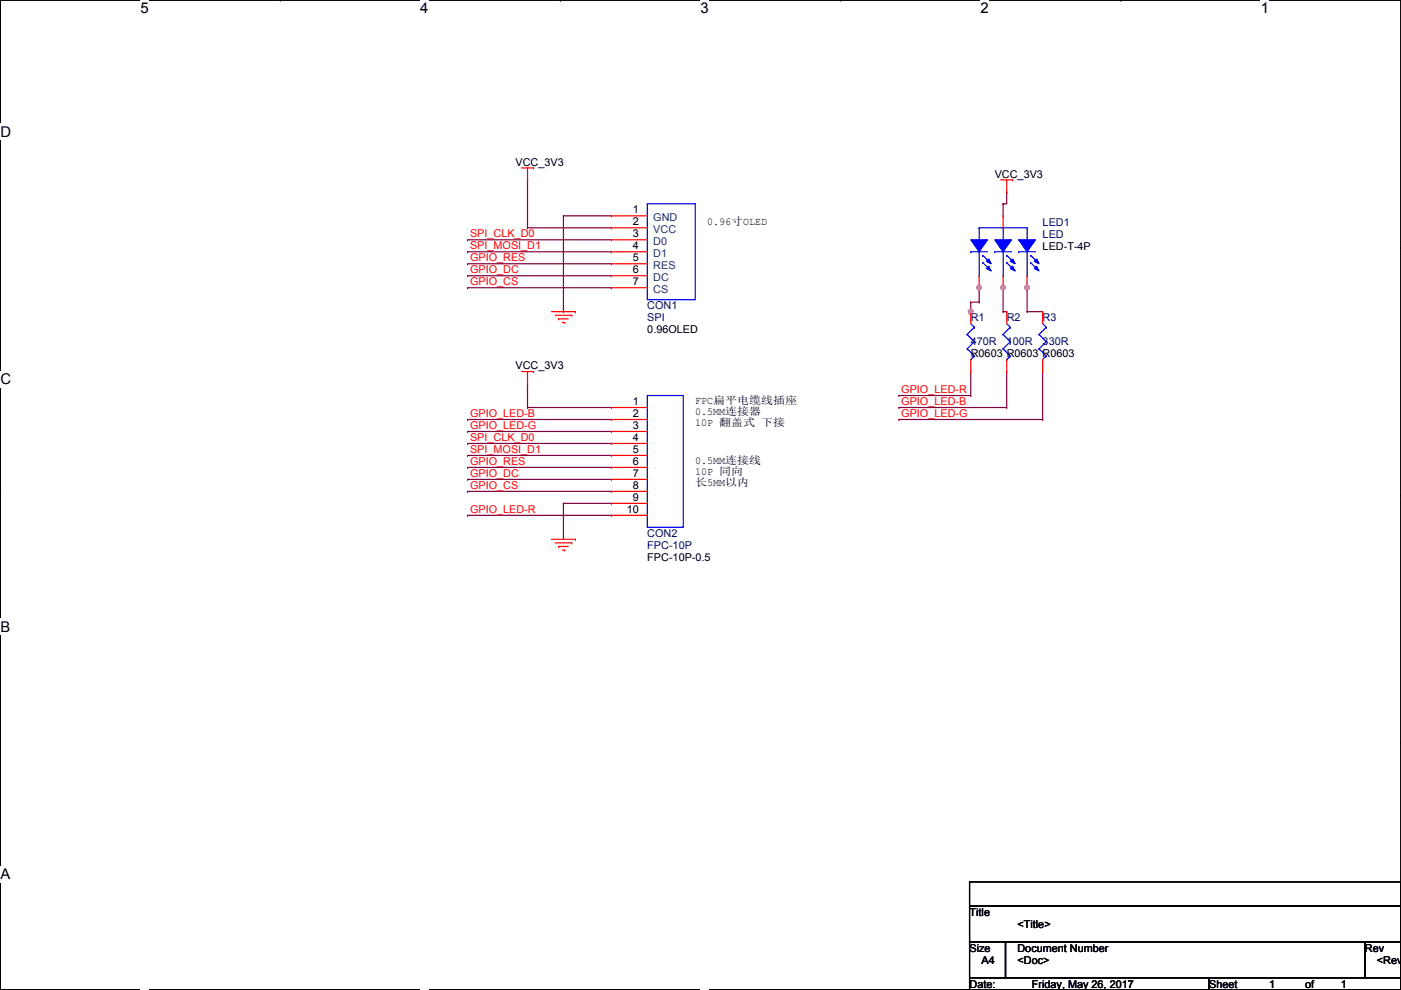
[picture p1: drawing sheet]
<svg xmlns="http://www.w3.org/2000/svg" width="297mm" height="210mm" viewBox="0 0 297 210" stroke-linecap="round" stroke-linejoin="round" font-family="sans-serif">
<path d="M.1 0h296.9v209.8h-296.9z" fill="none" stroke="#000" stroke-width=".25"/>
<g fill="#fff">
<path d="M29.8 0h1.7v3.5h-1.7z"/>
<path d="M29.8 209.8l1.7 .1z"/>
</g>
<path d="M59.4 0h.1M59.4 209.8h.1" fill="none" stroke="#000" stroke-width=".25"/>
<g fill="#fff">
<path d="M89.1 0h1.7v3.5h-1.7z"/>
<path d="M89.1 209.8l1.7 .1z"/>
</g>
<path d="M118.8 0h.1M118.8 209.8h.1" fill="none" stroke="#000" stroke-width=".25"/>
<g fill="#fff">
<path d="M148.5 0h1.7v3.5h-1.7z"/>
<path d="M148.5 209.8l1.7 .1z"/>
</g>
<path d="M178.2 0h.1M178.2 209.8h.1" fill="none" stroke="#000" stroke-width=".25"/>
<g fill="#fff">
<path d="M207.9 0h1.7v3.5h-1.7z"/>
<path d="M207.9 209.8l1.7 .1z"/>
</g>
<path d="M237.6 0h.1M237.6 209.8h.1" fill="none" stroke="#000" stroke-width=".25"/>
<g fill="#fff">
<path d="M267.3 0h1.7v3.5h-1.7z"/>
<path d="M267.3 209.8l1.7 .1z"/>
<path d="M.1 26.2h2.2v3.5h-2.2z"/>
<path d="M297 26.2l.1 3.5z"/>
<path d="M.1 78.7h2.2v3.5h-2.2z"/>
<path d="M297 78.7l.1 3.5z"/>
</g>
<path d="M.1 52.5h.1M297 52.5h.1" fill="none" stroke="#000" stroke-width=".25"/>
<g fill="#fff">
<path d="M.1 131.1h2.1v3.5h-2.1z"/>
<path d="M297 131.1l.1 3.5z"/>
</g>
<path d="M.1 104.9h.1M297 104.9h.1" fill="none" stroke="#000" stroke-width=".25"/>
<path d="M.1 104.9h.1M297 104.9h.1" fill="none" stroke="#000" stroke-width=".21"/>
<g fill="#fff">
<path d="M.1 183.6h2.1v3.5h-2.1z"/>
<path d="M297 183.6l.1 3.5z"/>
</g>
<path d="M.1 157.4h.1M297 157.4h.1" fill="none" stroke="#000" stroke-width=".25"/>
<path d="M212.7 43.2h.1M212.7 43.2v2.6M213.4 40.7h.1M213.4 40.7v2.5h-.7M207.6 61h.1M207.6 60.7v.3" fill="none" stroke="#800040" stroke-width=".25"/>
<circle cx="207.6" cy="61" r=".49" fill="#f0f"/>
<circle cx="207.6" cy="61" r=".49" fill="none" stroke="#f0f" stroke-width=".25"/>
<path d="M205.8 64.1h.1M205.8 66.1h.1M205.8 64.1h1.8M205.8 64.1v2M207.6 64.1h.1M207.6 61v3.1" fill="none" stroke="#800040" stroke-width=".25"/>
<circle cx="205.8" cy="66.1" r=".49" fill="#f0f"/>
<circle cx="205.8" cy="66.1" r=".49" fill="none" stroke="#f0f" stroke-width=".25"/>
<path d="M205.6 66.3h.1M205.6 66.3h.2M205.8 66.3h.1M205.8 66.1v.2M212.7 61h.1M212.7 60.7v.3" fill="none" stroke="#800040" stroke-width=".25"/>
<circle cx="212.7" cy="61" r=".49" fill="#f0f"/>
<circle cx="212.7" cy="61" r=".49" fill="none" stroke="#f0f" stroke-width=".25"/>
<path d="M212.7 66.1h.1M212.7 66.1h.7M212.7 61v5.1M213.4 66.1h.1M217.8 61h.1M217.8 60.7v.3" fill="none" stroke="#800040" stroke-width=".25"/>
<circle cx="217.7" cy="61" r=".49" fill="#f0f"/>
<circle cx="217.7" cy="61" r=".49" fill="none" stroke="#f0f" stroke-width=".25"/>
<g fill="none" stroke="#800040" stroke-width=".25">
<path d="M111.8 38.1h.1M111.8 38.1v10.2M99.1 50.8h.1M99.1 53.4h.1M99.1 55.9h.1M99.1 58.5h.1M99.1 50.8h30.5M99.1 53.4h30.5M99.1 55.9h30.5M99.1 58.5h30.5M111.8 48.3h.1M111.8 48.3h17.8"/>
<path d="M119.5 45.8h.1M119.5 45.8h10.1M119.5 45.8v20.3M99.1 61h.1M99.1 61h30.5M119.5 66.1h.1M205.8 78.8v5.1M213.4 78.8v7.6M217.8 66.1h.1M217.8 66.1h3.3M217.8 61v5.1M221.1 66.1h.1"/>
<path d="M221.1 78.8v10.1M99.1 88.9h.1M99.1 91.5h.1M99.1 94h.1M99.1 96.6h.1M99.1 99.1h.1M99.1 88.9h30.5M99.1 91.5h30.5M99.1 94h30.5M99.1 96.6h30.5M99.1 99.1h30.5M111.8 86.4h.1"/>
<path d="M111.8 81.3h.1M111.8 81.3v5.1M111.8 86.4h17.8M190.6 83.9h.1M190.6 86.4h.1M190.6 88.9h.1M190.6 86.4h22.8M190.6 83.9h15.2M190.6 88.9h30.5M205.8 83.9h.1M213.4 86.4h.1M221.1 88.9h.1"/>
<path d="M99.1 109.3h.1M99.1 101.6h.1M99.1 104.2h.1M99.1 109.3h30.5M99.1 101.6h30.5M99.1 104.2h30.5M119.5 106.7h.1M119.5 106.7v7.6M119.5 106.7h10.1"/>
</g>
<g fill="none" stroke="#f00" stroke-width=".25">
<path d="M110.6 35.6h2.5M111.8 38.1h.1M111.8 35.6v2.5M113.1 35.6h.1M212.2 38.1h2.5M213.4 38.1v2.6M214.7 38.1h.1M129.6 45.8h.1M129.6 48.3h.1M129.6 50.8h.1M129.6 53.4h.1M129.6 55.9h.1"/>
<path d="M129.6 58.5h.1M129.6 45.8h7.6M129.6 48.3h7.6M129.6 50.8h7.6M129.6 53.4h7.6M129.6 55.9h7.6M129.6 58.5h7.6M213.4 40.7h.1M110.6 78.8h2.5M111.8 78.8v2.5M113.1 78.8h.1M116.9 66.1h5.1"/>
<path d="M117.7 66.8h3.5M118.4 67.6h.1M118.4 67.6h2.1M119.2 68.4h.5M119.7 68.4h.1M121.2 66.8h.1M122 66.1h.1M129.6 61h.1M129.6 61h7.6M213.4 66.1h.1M213.4 78.8h.1M213.4 66.1v2.5"/>
<path d="M213.4 76.2v2.6M221.1 66.1h.1M221.1 78.8h.1M221.1 66.1v2.5M221.1 76.2v2.6M111.8 81.3h.1M129.6 86.4h.1M129.6 88.9h.1M129.6 91.5h.1M129.6 94h.1M129.6 96.6h.1M129.6 99.1h.1"/>
<path d="M129.6 86.4h7.6M129.6 88.9h7.6M129.6 91.5h7.6M129.6 94h7.6M129.6 96.6h7.6M129.6 99.1h7.6M116.9 114.3h5.1M117.7 115.1h3.5M118.4 115.9h.1M118.4 115.9h2.1M119.2 116.6h.5M119.7 116.6h.1"/>
<path d="M121.2 115.1h.1M122 114.3h.1M129.6 101.6h.1M129.6 104.2h.1M129.6 106.7h.1M129.6 109.3h.1M129.6 101.6h7.6M129.6 104.2h7.6M129.6 106.7h7.6M129.6 109.3h7.6"/>
</g>
<path d="M205.6 187h91.4v5.1h-91.4zM205.6 192.1h91.4v7.6h-91.4zM205.6 199.7h7.6v7.6h-7.6zM213.2 199.7h76.2v7.6h-76.2zM289.4 199.7h7.6v7.6h-7.6zM205.6 207.3h50.8v2.5h-50.8zM256.4 207.3h40.6v2.5h-40.6z" fill="none" stroke="#000" stroke-width=".25"/>
<g fill="none" stroke="#00f" stroke-width=".25">
<path d="M137.2 43.2h10.2v20.3h-10.2zM210.9 53.4h.1M210.9 53.4h3.6M212.7 50.8h.1M212.7 58.5h.1M212.7 48.3v2.5M212.7 53.4v5.1M212.7 70.9h.1M212.7 74h.1M212.7 70.9l1.5 1.5M212.7 74l1.5 1.5M213.4 76.2h.1"/>
<path d="M213.4 68.6l.8 .8M214.2 69.4h.1M214.2 72.4h.1M214.2 75.5h.1M214.2 69.4l-1.5 1.5M214.2 72.4l-1.5 1.6M214.2 75.5l-.8 .7M220.3 70.9h.1M220.3 74h.1M220.3 70.9l1.5 1.5M220.3 74l1.5 1.5M221.1 76.2h.1"/>
<path d="M221.1 68.6l.7 .8M221.8 69.4h.1M221.8 72.4h.1M221.8 75.5h.1M221.8 69.4l-1.5 1.5M221.8 72.4l-1.5 1.6M221.8 75.5l-.7 .7M137.2 83.9h7.7v27.9h-7.7z"/>
</g>
<path d="M210.9 50.8h3.6l-1.8 2.6z" fill-rule="evenodd" fill="#00f"/>
<path d="M210.9 50.8h3.6l-1.8 2.6z" fill="none" stroke="#00f" stroke-width=".25"/>
<path d="M214.7 56.4l.5 1-1-.5z" fill-rule="evenodd" fill="#00f"/>
<path d="M214.7 56.4l.5 1-1-.5z" fill="none" stroke="#00f" stroke-width=".25"/>
<path d="M214.7 54.9l.5 1-1-.5z" fill-rule="evenodd" fill="#00f"/>
<path d="M214.7 54.9l.5 1-1-.5zM216 53.4h.1M216 53.4h3.5M217.8 50.8h.1M217.8 58.5h.1M217.8 48.3v2.5M217.8 53.4v5.1M218.5 54.1h.1M218.5 55.7h.1M218.5 54.1l1.5 1.6M218.5 55.7l1.5 1.5" fill="none" stroke="#00f" stroke-width=".25"/>
<path d="M216 50.8h3.5l-1.7 2.6z" fill-rule="evenodd" fill="#00f"/>
<path d="M205.8 53.4h.1M205.8 53.4h3.6M207.6 50.8h.1M207.6 58.5h.1M207.6 48.3v2.5M207.6 53.4v5.1M208.4 54.1h.1M208.4 55.7h.1M208.4 54.1l1.5 1.6M208.4 55.7l1.5 1.5M216 50.8h3.5l-1.7 2.6z" fill="none" stroke="#00f" stroke-width=".25"/>
<path d="M205.8 50.8h3.6l-1.8 2.6z" fill-rule="evenodd" fill="#00f"/>
<path d="M205.8 50.8h3.6l-1.8 2.6z" fill="none" stroke="#00f" stroke-width=".25"/>
<path d="M209.6 56.4l.5 1-1-.5z" fill-rule="evenodd" fill="#00f"/>
<path d="M209.6 56.4l.5 1-1-.5z" fill="none" stroke="#00f" stroke-width=".25"/>
<path d="M209.6 54.9l.5 1-1-.5z" fill-rule="evenodd" fill="#00f"/>
<path d="M209.6 54.9l.5 1-1-.5zM213.4 55.7h.1M213.4 54.1h.1M213.4 55.7l1.6 1.5M213.4 54.1l1.6 1.6" fill="none" stroke="#00f" stroke-width=".25"/>
<path d="M219.8 54.9l.5 1-1-.5z" fill-rule="evenodd" fill="#00f"/>
<path d="M219.8 54.9l.5 1-1-.5z" fill="none" stroke="#00f" stroke-width=".25"/>
<path d="M219.8 56.4l.5 1-1-.5z" fill-rule="evenodd" fill="#00f"/>
<g fill="none" stroke="#00f" stroke-width=".25">
<path d="M207.6 48.3h.1M207.6 48.3h10.2M219.8 56.4l.5 1-1-.5zM205.1 70.9h.1M205.1 74h.1M205.1 70.9l1.5 1.5M205.1 74l1.5 1.5M205.8 76.2h.1M205.8 68.6l.8 .8M206.6 69.4h.1M206.6 72.4h.1M206.6 75.5h.1"/>
<path d="M206.6 69.4l-1.5 1.5M206.6 72.4l-1.5 1.6M206.6 75.5l-.8 .7"/>
</g>
<path d="M207.6 58.5v2.5M212.7 45.8h.1M212.7 45.8v2.5M212.7 58.5v2.5M217.8 58.5v2.5M205.8 66.1h.1M205.8 78.8h.1M205.8 66.1v2.5M205.8 76.2v2.6M207.6 61h.1M212.7 61h.1M217.8 61h.1" fill="none" stroke="#f00" stroke-width=".25"/>
<circle cx="207.6" cy="61" r=".49" fill="#f0f"/>
<circle cx="207.6" cy="61" r=".49" fill="none" stroke="#f0f" stroke-width=".25"/>
<circle cx="205.8" cy="66.1" r=".49" fill="#f0f"/>
<circle cx="205.8" cy="66.1" r=".49" fill="none" stroke="#f0f" stroke-width=".25"/>
<circle cx="212.7" cy="61" r=".49" fill="#f0f"/>
<circle cx="212.7" cy="61" r=".49" fill="none" stroke="#f0f" stroke-width=".25"/>
<circle cx="217.7" cy="61" r=".49" fill="#f0f"/>
<circle cx="217.7" cy="61" r=".49" fill="none" stroke="#f0f" stroke-width=".25"/>
<g font-size="3.1">
<text x="29.8" y="2.8">5</text>
<text x="89.1" y="2.8">4</text>
<text x="148.5" y="2.8">3</text>
<text x="207.9" y="2.8">2</text>
<text x="267.3" y="2.8">1</text>
<text x=".1" y="29">D</text>
<text x=".1" y="81.5">C</text>
<text x=".1" y="133.9">B</text>
<text x=".1" y="186.4">A</text>
<text x="297" y="186.4">A</text>
</g>
<g font-size="2.3">
<text x="109.3" y="35.1">VCC_3V3</text>
<text x="210.9" y="37.7">VCC_3V3</text>
<text x="134.2" y="45.2">1</text>
<text x="134.2" y="47.8">2</text>
<text x="149.9" y="47.6">0.96寸OLED</text>
<text x="134.2" y="50.3">3</text>
<text x="134.2" y="52.8">4</text>
<text x="221.1" y="52.9">LED-T-4P</text>
<text x="134.2" y="55.4">5</text>
<text x="134.2" y="57.9">6</text>
<text x="134.2" y="60.5">7</text>
<text x="137.2" y="70.7">0.96OLED</text>
<text x="205.8" y="75.8">R0603 R0603 R0603</text>
<text x="109.3" y="78.3">VCC_3V3</text>
<text x="134.2" y="85.9">1</text>
<text x="134.2" y="88.4">2</text>
<text x="147.4" y="85.7">FPC扁扁扁扁扁扁扁</text>
<text x="147.4" y="88">0.5MM连连连</text>
<text x="134.2" y="90.9">3</text>
<text x="134.2" y="93.5">4</text>
<text x="147.4" y="90.3">10P 翻翻翻 下连</text>
<text x="134.2" y="96">5</text>
<text x="134.2" y="98.6">6</text>
<text x="134.2" y="101.1">7</text>
<text x="147.4" y="100.7">10P 同同</text>
<text x="147.4" y="98.4">0.5MM连连扁</text>
<text x="134.2" y="103.6">8</text>
<text x="134.2" y="106.2">9</text>
<text x="147.4" y="103">长5MM以以</text>
<text x="132.9" y="108.7">10</text>
<text x="137.2" y="119">FPC-10P-0.5</text>
<text x="205.6" y="194.1">Title</text>
<text x="215.7" y="196.7">&lt;Title&gt;</text>
<text x="205.6" y="201.8">Size</text>
<text x="215.7" y="201.8">Document Number</text>
<text x="289.4" y="201.8">Rev</text>
<text x="205.6" y="209.4">Date:</text>
<text x="208.1" y="204.3">A4</text>
<text x="215.7" y="204.3">&lt;Doc&gt;</text>
<text x="218.8" y="209.4">Friday, May 26, 2017</text>
<text x="256.4" y="209.4">Sheet</text>
<text x="269.1" y="209.4">1</text>
<text x="276.7" y="209.4">of</text>
<text x="284.3" y="209.4">1</text>
<text x="291.9" y="204.3">&lt;RevC</text>
</g>
<g font-size="2.3" fill="#004080">
<text x="138.5" y="46.8">GND</text>
<text x="138.5" y="49.4">VCC</text>
<text x="138.5" y="51.9">D0</text>
<text x="138.5" y="54.4">D1</text>
<text x="138.5" y="57">RES</text>
<text x="138.5" y="59.5">DC</text>
<text x="138.5" y="62.1">CS</text>
</g>
<g font-size="2.3" fill="#000080">
<text x="221.1" y="47.8">LED1</text>
<text x="221.1" y="50.4">LED</text>
<text x="137.2" y="65.6">CON1</text>
<text x="137.2" y="68.2">SPI</text>
<text x="205.8" y="68.2">R1</text>
<text x="213.4" y="68.2">R2</text>
<text x="221.1" y="68.2">R3</text>
<text x="205.8" y="73.2">470R</text>
<text x="213.4" y="73.2">100R</text>
<text x="221.1" y="73.2">330R</text>
<text x="137.2" y="113.9">CON2</text>
<text x="137.2" y="116.4">FPC-10P</text>
</g>
<g font-size="2.3" fill="#f00">
<text x="99.6" y="50.3">SPI_CLK_D0</text>
<text x="99.6" y="52.9">SPI_MOSI_D1</text>
<text x="99.6" y="55.4">GPIO_RES</text>
<text x="99.6" y="58">GPIO_DC</text>
<text x="99.6" y="60.5">GPIO_CS</text>
<text x="191.1" y="83.4">GPIO_LED-R</text>
<text x="99.6" y="88.4">GPIO_LED-B</text>
<text x="191.1" y="85.9">GPIO_LED-B</text>
<text x="191.1" y="88.4">GPIO_LED-G</text>
<text x="99.6" y="91">GPIO_LED-G</text>
<text x="99.6" y="93.5">SPI_CLK_D0</text>
<text x="99.6" y="96.1">SPI_MOSI_D1</text>
<text x="99.6" y="98.6">GPIO_RES</text>
<text x="99.6" y="101.1">GPIO_DC</text>
<text x="99.6" y="103.7">GPIO_CS</text>
<text x="99.6" y="108.8">GPIO_LED-R</text>
</g>
</svg>
